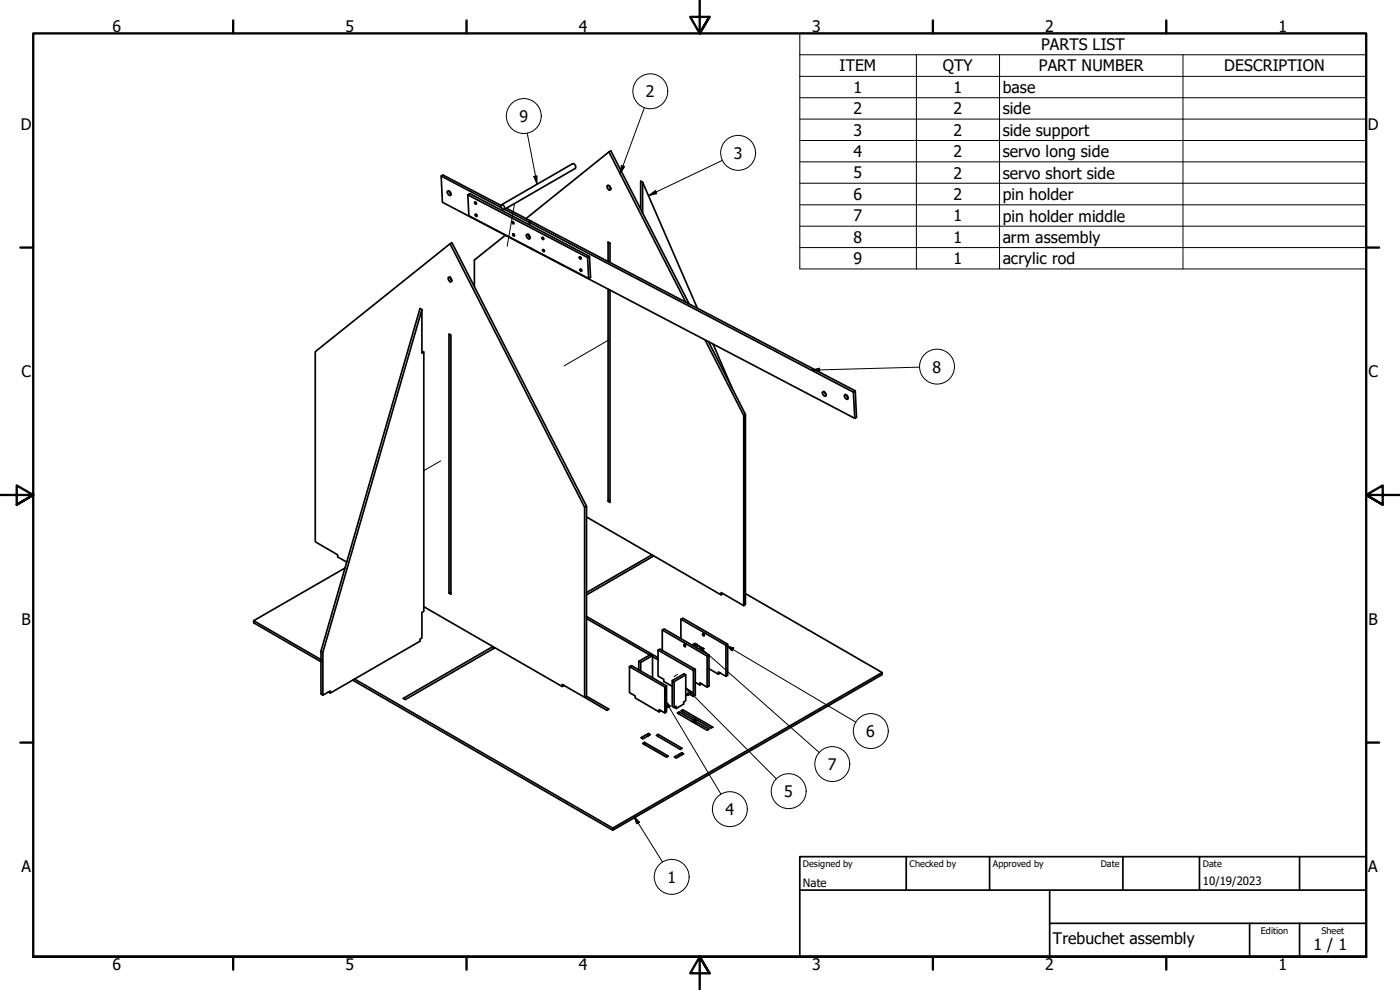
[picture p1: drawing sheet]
<svg xmlns="http://www.w3.org/2000/svg" width="420mm" height="297mm" viewBox="0 0 420 297" stroke-linecap="round" stroke-linejoin="round" font-family="sans-serif">
<!-- layer: Tweak Trail (ISO) -->
<path d="M154.4 61l-2.2 12.9M182.8 102l-13.5 7.8M132.3 138.3l-5.1 2.9M211.1 194.4l-1 .5M203.3 202.4l-1.1 .6" fill="none" stroke="#000" stroke-width=".3"/>
<!-- layer: Visible (ISO) -->
<g fill="none" stroke="#000" stroke-width=".51">
<path d="M132.4 52.8l18.1 9.5M134.4 57.3a.81 .81 0 0 1 .8 .4 .81 .81 0 0 1-.1 1 1.01 1.01 0 0 1-.7-1.4zM134.8 57.3l.6 1M140.4 58.5l35.9 18.8 .6-.4 .3 6.3-.5 .4-36-18.8-.3-6.3 .6-.4 35.9 18.8M182.2 55.7a.76 .76 0 0 1 1 .3 .76 .76 0 0 1-.3 1l-.7-.6zM182.8 55.7l.5 .9M182.8 45.6l-24.9 20M182.8 45.6l.5-.3 23.5 45.9M182.8 45.6l23 45.1M192.8 54.7l16.5 37.8M135.1 73.1l40.4 79.1 .5-.3v57M142.7 64.3a.33 .33 0 0 1 .4 .2 .33 .33 0 0 1-.2 .4z"/>
<path d="M150.4 61.6l-17.5-9.1-.5 .3 .4 7.9 123.7 64.8 .5-.3-.3-7.9-.6 .4-104.7-54.9M150.4 61.5a.78 .78 0 0 1 .9 .4 .78 .78 0 0 1-.2 1l-.4-.2zM150.5 61.5l21.3-12.4a.95 .95 0 0 1 .9 1.4l-21.4 12.4M151.6 70.6l-9.2 7.4v8M152 62.5l7.4 3.9-.5 .3v.8v-.8l.5-.3 97.3 50.9M153.7 66.5a.38 .38 0 0 1 .4 .2 .38 .38 0 0 1 0 .5zM158.1 70.3a.84 .84 0 0 1 .8 .5 .84 .84 0 0 1-.1 .9 1.1 1.1 0 0 1-.7-1.4zM158.6 70.3v.5l.5 .5M162.8 71.2h.2l.2 .5a.37 .37 0 0 1-.5-.1 .37 .37 0 0 1 .1-.4zM162.9 74.9a.38 .38 0 0 1 .4 .2 .38 .38 0 0 1 0 .5l-.4-.4zM176.3 77.3l.4 6.3M182.5 78.5v-5.9l.6 .3v5.8"/>
<path d="M192.3 62.9v-8.6l.5 .4v9.2M126.6 92.9l-29.7 102.8M134.6 83.2a.84 .84 0 0 1 .8 .4 .84 .84 0 0 1 0 1 1.03 1.03 0 0 1-.8-1.4zM135.1 83.2l.2 .7 .3 .3M182.5 86.7v63.7M183.1 87v63.7l-.6-.3 .6-.3M126.6 105.3l.6 .3v77.8l-.6 .4v7.6l-.6 .4v.6l-26.9 15.5M127.2 105.6l-.6 .4v-13.1l-.6-.3-29.7 102.8 .6 .3v12.9M211.6 102l11.6 22.6M212.6 102.5l11.1 21.8M214 103.2l5.8 13.6M247 117.5a.87 .87 0 0 1 .8 .5 .87 .87 0 0 1-.1 .9 1.04 1.04 0 0 1-.7-1.4z"/>
<path d="M247.4 117.5l.6 1M253.6 118.4a.87 .87 0 0 1 .8 .5 .87 .87 0 0 1-.1 .9 .96 .96 0 0 1-.7-1.4zM254 118.5l.6 .9M256.1 117.7l.4 7.8M175.5 152.2v57l6.7 4 .6-.4-6.8-3.9M176 155.1l40.4 23.4 .6-.4M176 151.9l-40.4-79.1-41 32.7v57l6.7 4v.6l2.8 1.5M103.6 170.4l-27.5 15.8v.7l20.2 11.7M135.3 177.7l-.6 .3 .6 .3v-77.8l-.6-.3v77.8M195.6 166.5l-19.6 11.3M196.2 166.8l-20.2 11.7M216.4 178.5v-.7l6.8 3.9v-57.1l.5-.3v57l-.5 .4"/>
<path d="M223.7 178.1l41 23.7M76.1 186.2l20.2 11.7M96.3 195.4v12.9l.6 .3 2.2-1.3v.6l-.5-.3M127.2 182l41.5 24M148.5 194.4l-26.9 15.5-.6-.4 27-15.5v.7M176 185.6l19 10.9M176 185l21.5 12.3M191.7 198.4v2.6M192.3 198.7l3.5-2-.5-.3-3.6 2 .6 .3v2.6M195.8 196.7v6.7M195.8 197l1.7 1M197.5 195.1l10.6 6.1"/>
<path d="M198.8 195.1v-6.1l.5-.3 13.5 7.8M198.8 189l13.4 7.8 .6-.3v9.4l-.6 .3v-9.4M204.3 191.6v-5.8l.6-.3 13.5 7.8M204.3 185.8l13.6 7.8 .5-.3v9.3l-.5 .3v-9.3M208 193.7v-.4l.6 .4v.3M208 193.3l.6-.3 .6 .3v1.1M209.2 193.3l-.6 .4M210.9 190.2l.4 .1 .1 .4h-.4zM105.9 204.1l78 45M106.4 203.8l77.5 44.7M169.3 205.7l-.6 .3v-.7l6.8 3.9 .5-.3M188.9 200l10.6 6.1"/>
<path d="M197.8 213.6v-.7l1.7 1M199.5 206.1l.5-.3v7.8l-.5 .3zM200 205.8l-10.5-6.1-.6 .3v7.8l1.7 1v.6l7.2 4.2 .6-.4M201.7 204.2v7.7l.6 .4 .6-.4v.7M202.3 204.5l3.5-2-.5-.3-3.6 2 .6 .3v7.8M203.8 213.6l-.5 .3 8.9 5.2 .6-.3-4.2-2.4v.6M203.8 214.2v-.6l4.2 2.4M204.9 213.6v-.6l9 5.2-.5 .3-4.2-2.5-.6 .4M204.9 213l-.6 .3 4.3 2.4v.7l-.6 .3v-.7l.6-.3 .6 .3M205.8 202.5v7.7l-.6 .4v.7l-2.3 1.3-.5-.3M205.8 208.3l.6 .3M206.9 208.3l-.5 .3v-.7l1.7 1.1"/>
<path d="M208.1 201.2l.6-.4v7.8l-.6 .4zM208.7 200.8l-10.6-6.1-.6 .4v7.8l1.7 .9v.7l2.5 1.4M208.7 204.7l1.3 .8M210.6 205.2l-.6 .3v-.7l2.2 1.4M212.8 200.6l2.8 1.7M216.2 201.9l-.6 .4v-.7l2.3 1.3M193.4 222.7l7.2 4.2-.6 .3-7.2-4.1 .6-.4v.7M194.6 220.1l-2.3 1.2 .6 .4 2.3-1.3-.6-.3v.6M197.5 220.3l-.5 .3 7.2 4.2 .5-.3-7.2-4.2v.7M204.6 225.9l-2.2 1.2 .5 .3 2.3-1.2-.6-.3v.6M183.9 248.5l80.8-46.7v.6l-80.8 46.7z"/>
<circle cx="142.7" cy="61" r=".34"/>
<circle cx="154.1" cy="70.5" r=".34"/>
<circle cx="174.1" cy="77.5" r=".34"/>
<circle cx="174.3" cy="81.1" r=".34"/>
<circle cx="205.6" cy="193.7" r=".32"/>
</g>
<!-- layer: Symbol (ISO) -->
<g fill="none" stroke="#000" stroke-width=".3">
<path d="M240 16.4v-6.4h170v6.4M240 16.4h170v6.5M240 16.4v64.3h170v-57.8M275 16.4v64.3M300 16.4v64.3M355 16.4v64.3M158.2 40l3 15.3M193.4 32.4l-7.3 19.8M240 22.9h170M240 29.3h170M240 35.7h170M160.2 52.9l1-.1v2.5z"/>
<path d="M186.5 49.6l1 .4-1.4 2.2zM194.6 58.7l2.1-1.5 .4 .9zM216.8 48.1l-22.2 10.6M240 42.1h170M240 48.6h170M240 55h170M240 61.5h170M240 67.9h170M240 74.3h170M243.5 111l2.4-.5 .1 1zM276 110.2l-32.5 .8M209.2 193.3l2.1 1.3-.6 .8z"/>
<path d="M209.2 193.3l36.7 32.5M217.9 193.6l2.3 .8-.5 .9zM217.9 193.6l38.9 23M199.5 210l1.7 1.9-.9 .5zM199.5 210l16.8 28.2M205.8 206.4l2.2 1.4-.7 .7zM205.8 206.4l27.2 27.3M190.2 244.8l1.7 1.9-.8 .5zM190.2 244.8l8.6 13.8"/>
<circle cx="157.2" cy="34.8" r="5.2"/>
<circle cx="195.2" cy="27.4" r="5.2"/>
<circle cx="221.5" cy="45.9" r="5.2"/>
<circle cx="281.2" cy="110" r="5.2"/>
<circle cx="261.3" cy="219.3" r="5.2"/>
<circle cx="236.7" cy="237.4" r="5.2"/>
<circle cx="249.8" cy="229.3" r="5.2"/>
<circle cx="219" cy="242.8" r="5.2"/>
<circle cx="201.6" cy="263.1" r="5.2"/>
</g>
<!-- layer: Border (ISO) -->
<g fill="none" stroke="#000" stroke-width=".7">
<path d="M70 6.1v3.9M140 6.1v3.9M210 0v10l-2.9-4.9h5.8l-2.9 4.9 2.9-4.9M280 6.1v3.9M350 6.1v3.9M6.1 74.3h3.9M410 74.3h3.9M0 148.5h10l-5-2.8v5.7l5-2.9-5 2.9M420 148.5h-10l5-2.8v5.7l-5-2.9 5 2.9M6.1 222.8h3.9M410 222.8h3.9M10 287.1v-277.1h400v277.1h-400h400"/>
<path d="M70 287.1v3.8M140 287.1v3.8M212.9 292l-2.9-4.9 2.9 4.9h-5.8l2.9-4.9v9.9M280 287.1v3.8M350 287.1v3.8"/>
</g>
<!-- layer: Title (ISO) -->
<path d="M240 257h170v30.1h-170zM272 257v10.1M297 257v10.1M337 257v10.1M360 257v10.1M390 257v10.1M240 267.1h170M315 277h95M315 267.1v20M375 277v10.1M390 277v10.1" fill="none" stroke="#000" stroke-width=".51"/>
<!-- layer: Symbol (ISO) -->
<g fill="#000">
<path d="M160.2 52.9l1-.1v2.5z" fill-rule="evenodd"/>
<path d="M186.5 49.6l1 .4-1.4 2.2z" fill-rule="evenodd"/>
<path d="M194.6 58.7l2.1-1.5 .4 .9z" fill-rule="evenodd"/>
<path d="M243.5 111l2.4-.5 .1 1z" fill-rule="evenodd"/>
<path d="M209.2 193.3l2.1 1.3-.6 .8z" fill-rule="evenodd"/>
<path d="M217.9 193.6l2.3 .8-.5 .9z" fill-rule="evenodd"/>
<path d="M199.5 210l1.7 1.9-.9 .5z" fill-rule="evenodd"/>
<path d="M205.8 206.4l2.2 1.4-.7 .7z" fill-rule="evenodd"/>
<path d="M190.2 244.8l1.7 1.9-.8 .5z" fill-rule="evenodd"/>
</g>
<g font-size="4.8">
<text x="33.7" y="9.6">6</text>
<text x="103.7" y="9.6">5</text>
<text x="173.7" y="9.6">4</text>
<text x="243.7" y="9.6">3</text>
<text x="313.7" y="9.6">2</text>
<text x="383.7" y="9.6">1</text>
<text x="312.4" y="15">PARTS LIST</text>
<text x="252" y="21.4">ITEM</text>
<text x="283" y="21.4">QTY</text>
<text x="311.8" y="21.4">PART NUMBER</text>
<text x="367.4" y="21.4">DESCRIPTION</text>
<text x="193.8" y="29.2">2</text>
<text x="256.2" y="27.9">1</text>
<text x="286.2" y="27.9">1</text>
<text x="300.9" y="27.9">base</text>
<text x="256.2" y="34.3">2</text>
<text x="286.2" y="34.3">2</text>
<text x="300.9" y="34.3">side</text>
<text x="6.2" y="38.9">D</text>
<text x="155.9" y="36.6">9</text>
<text x="256.2" y="40.8">3</text>
<text x="286.2" y="40.8">2</text>
<text x="300.9" y="40.8">side support</text>
<text x="410.5" y="38.9">D</text>
<text x="220.2" y="47.6">3</text>
<text x="256.2" y="47.1">4</text>
<text x="286.2" y="47.2">2</text>
<text x="300.9" y="47.2">servo long side</text>
<text x="256.2" y="53.5">5</text>
<text x="286.2" y="53.6">2</text>
<text x="300.9" y="53.6">servo short side</text>
<text x="256.2" y="60">6</text>
<text x="286.2" y="60">2</text>
<text x="300.9" y="60.1">pin holder</text>
<text x="256.2" y="66.4">7</text>
<text x="286.2" y="66.4">1</text>
<text x="300.9" y="66.5">pin holder middle</text>
<text x="256.2" y="72.8">8</text>
<text x="286.2" y="72.8">1</text>
<text x="300.9" y="72.9">arm assembly</text>
<text x="256.2" y="79.3">9</text>
<text x="286.2" y="79.2">1</text>
<text x="300.9" y="79.3">acrylic rod</text>
<text x="6.4" y="113.1">C</text>
<text x="279.8" y="111.8">8</text>
<text x="410.7" y="113.1">C</text>
<text x="6.4" y="187.4">B</text>
<text x="410.7" y="187.4">B</text>
<text x="260" y="221.2">6</text>
<text x="248.5" y="231">7</text>
<text x="235.3" y="239.1">5</text>
<text x="217.7" y="244.5">4</text>
<text x="6.4" y="261.7">A</text>
<text x="410.7" y="261.7">A</text>
<text x="200.3" y="264.8">1</text>
<text x="316" y="283.4">Trebuchet assembly</text>
<text x="394.2" y="285">1 / 1</text>
<text x="33.7" y="290.9">6</text>
<text x="103.7" y="290.9">5</text>
<text x="173.7" y="290.9">4</text>
<text x="243.7" y="290.9">3</text>
<text x="313.7" y="290.9">2</text>
<text x="383.7" y="290.9">1</text>
</g>
<g font-size="3.4">
<text x="241" y="266">Nate</text>
<text x="361" y="265.5">10/19/2023</text>
</g>
<g font-size="2.7">
<text x="241" y="260.1">Designed by</text>
<text x="273" y="260.1">Checked by</text>
<text x="298" y="260.1">Approved by</text>
<text x="330.3" y="260">Date</text>
<text x="361" y="260">Date</text>
<text x="378.4" y="280.1">Edition</text>
<text x="396.6" y="280.1">Sheet</text>
</g>
</svg>
